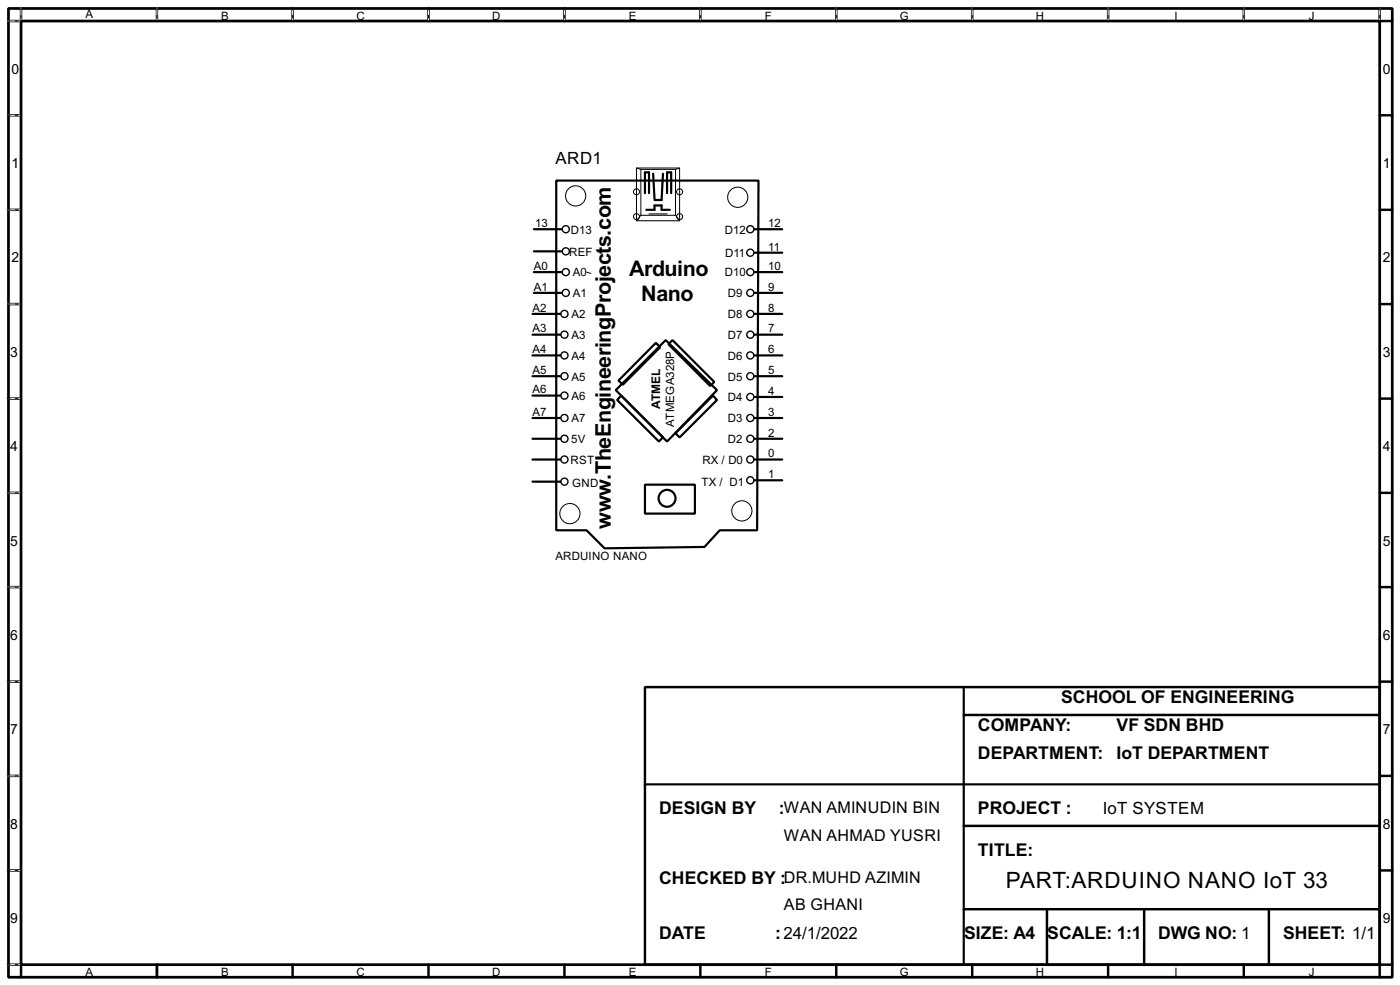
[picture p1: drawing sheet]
<svg xmlns="http://www.w3.org/2000/svg" width="256mm" height="180mm" viewBox="0 0 256 180" stroke-linecap="round" stroke-linejoin="round" font-family="sans-serif">
<path d="M1.6 1.6h253.5v177.3h-253.5zM3.9 3.9h248.9v172.7h-248.9z" fill="none" stroke="#000" stroke-width=".5"/>
<g fill="none" stroke="#000" stroke-width=".45">
<path d="M3.9 1.6v2.3h-2.3M28.8 1.6v2.3M53.6 1.6v2.3M78.5 1.6v2.3M103.4 1.6v2.3M128.3 1.6v2.3M153.2 1.6v2.3M178.1 1.6v2.3M203 1.6v2.3M227.9 1.6v2.3M252.8 1.6v2.3h2.3M1.6 21.1h2.3"/>
<path d="M1.6 38.4h2.3M252.8 21.1h2.3M252.8 38.4h2.3M1.6 55.7h2.3M252.8 55.7h2.3M1.6 73h2.3M252.8 73h2.3M1.6 90.2h2.3M252.8 90.2h2.3M1.6 107.5h2.3M252.8 107.5h2.3M1.6 124.8h2.3"/>
<path d="M118.2 125.8h134.6v50.8h-134.6zM176.6 130.9h76.2M252.8 124.8h2.3M1.6 142h2.3M1.6 159.3h2.3M176.6 151.2h76.2M252.8 142h2.3M252.8 159.3h2.3M1.6 176.6h2.3v2.3M28.8 176.6v2.3M53.6 176.6v2.3M78.5 176.6v2.3"/>
<path d="M103.4 176.6v2.3M128.3 176.6v2.3M153.2 176.6v2.3M176.6 166.4h76.2M178.1 176.6v2.3M191.8 166.4v10.2M203 176.6v2.3M209.6 166.4v10.2M227.9 176.6v2.3M232.5 166.4v10.2M255.1 176.6h-2.3v2.3"/>
</g>
<g fill="none" stroke="#fff" stroke-width=".18">
<path d="M1.3 3.9h2.3M3.9 1.3v2.3M28.8 1.3v2.3M53.6 1.3v2.3M78.5 1.3v2.3M103.4 1.3v2.3M128.3 1.3v2.3M153.2 1.3v2.3M178.1 1.3v2.3M203 1.3v2.3M227.9 1.3v2.3M252.8 1.3v2.3"/>
<path d="M1.3 21.1h2.3M1.3 38.4h2.3M1.3 55.7h2.3M1.3 73h2.3M1.3 90.2h2.3M1.3 107.5h2.3M1.3 124.8h2.3M1.3 142h2.3M1.3 159.3h2.3M1.3 176.6h2.3"/>
</g>
<g fill="none" stroke="#000" stroke-width=".18" stroke-dasharray=".5 1">
<path d="M1.3 3.9h2.3M3.9 1.3v2.3M28.8 1.3v2.3M53.6 1.3v2.3M78.5 1.3v2.3M103.4 1.3v2.3M128.3 1.3v2.3M153.2 1.3v2.3M178.1 1.3v2.3M203 1.3v2.3M227.9 1.3v2.3M252.8 1.3v2.3"/>
<path d="M1.3 21.1h2.3M1.3 38.4h2.3M1.3 55.7h2.3M1.3 73h2.3M1.3 90.2h2.3M1.3 107.5h2.3M1.3 124.8h2.3M1.3 142h2.3M1.3 159.3h2.3M1.3 176.6h2.3"/>
</g>
<g fill="none" stroke="#000" stroke-width=".4">
<path d="M101.9 33.1h37.1l-.3 64h-6.8l-2.8 3-18.3 .3-3.3-3.3h-5.6zM118.2 35.4v-3.8h.7v3.8M118.4 38.4h1.5v-.8h1.3v.8h1.5M119.7 31.8l.2 4.6M121.5 31.8l-.3 4.8h-1.3M122.2 35.4v-3.8h.8v3.8M97.6 57.5h5.1M97.8 53.6h5.1M97.8 49.8h5.1M97.8 42h5.1M97.8 46h5.1M138.2 57.5h5.1"/>
<path d="M138.2 53.6h5.1M138.2 49.8h5.1M138.2 46.3h5.1M138.2 42h5.1M97.6 76.5h5.1M97.6 68.9h5.1M97.6 65.1h5.1M97.6 61.3h5.1M97.6 72.4h5.1M112.8 71.4l9.2-9.1 9.4 9.1-9.2 9.4zM113.8 72.4l7.7 7.7-.8 .7-7.6-7.6zM120.2 62.8l.8 .8-6.9 6.8-.8-.7z"/>
<path d="M122.5 63l.7-.7 7.7 7.6-.8 .8zM130.6 72.4l.8 .8-6.9 6.9-.7-.8zM138.2 76.5h5.1M138.2 72.7h5.1M138.2 68.9h5.1M138.2 65.1h5.1M138.2 61.3h5.1M97.6 84.1h5.1M97.6 80.3h5.1M97.6 88.2h5.1M118.2 88.7h9.1v5.3h-9.1zM138.2 84.1h5.1"/>
<path d="M138.2 87.9h5.1M138.2 80.3h5.1M176.6 125.8v50.8M118.2 143.6h134.6"/>
<circle cx="122.2" cy="91.2" r="1.55"/>
</g>
<g fill="none" stroke="#000" stroke-width=".18">
<path d="M116.6 30.8h7.9v9.6h-7.9zM116.6 30.8l.8 .2M117.4 31h6.4v8.4h-6.4zM117.4 39.4l-.8 1M123.8 39.4l.7 1M124.5 30.8l-.7 .2M107.5 49.8l.8 .3"/>
<circle cx="105.4" cy="35.9" r="1.85"/>
<circle cx="116.6" cy="35.1" r=".55"/>
<circle cx="116.6" cy="39.7" r=".55"/>
<circle cx="124.5" cy="35.1" r=".55"/>
<circle cx="124.5" cy="39.7" r=".55"/>
<circle cx="135.1" cy="36.1" r="1.85"/>
<circle cx="104.4" cy="94" r="1.85"/>
<circle cx="135.9" cy="93.5" r="1.85"/>
</g>
<g fill="none" stroke="#000" stroke-width=".25">
<circle cx="103.4" cy="57.5" r=".65"/>
<circle cx="103.6" cy="53.6" r=".65"/>
<circle cx="103.6" cy="42" r=".65"/>
<circle cx="103.6" cy="46" r=".65"/>
<circle cx="103.6" cy="49.8" r=".65"/>
<circle cx="137.4" cy="49.8" r=".65"/>
<circle cx="137.4" cy="46.3" r=".65"/>
<circle cx="137.4" cy="53.6" r=".65"/>
<circle cx="137.4" cy="42" r=".65"/>
<circle cx="137.4" cy="57.5" r=".65"/>
<circle cx="103.4" cy="65.1" r=".65"/>
<circle cx="103.4" cy="72.4" r=".65"/>
<circle cx="103.4" cy="76.5" r=".65"/>
<circle cx="103.4" cy="61.3" r=".65"/>
<circle cx="103.4" cy="68.9" r=".65"/>
<circle cx="137.4" cy="61.3" r=".65"/>
<circle cx="137.4" cy="72.7" r=".65"/>
<circle cx="137.4" cy="76.5" r=".65"/>
<circle cx="137.4" cy="65.1" r=".65"/>
<circle cx="137.4" cy="68.9" r=".65"/>
<circle cx="103.4" cy="80.3" r=".65"/>
<circle cx="103.4" cy="88.2" r=".65"/>
<circle cx="103.4" cy="84.1" r=".65"/>
<circle cx="137.4" cy="87.9" r=".65"/>
<circle cx="137.4" cy="84.1" r=".65"/>
<circle cx="137.4" cy="80.3" r=".65"/>
</g>
<path d="M118.9 39.2h3.3" fill="none" stroke="#000" stroke-width=".2"/>
<text font-size="4.6" x="184.3" y="162.6">PART:ARDUINO NANO IoT 33</text>
<g font-size="4.4">
<text x="115.3" y="50.4">Arduino</text>
<text x="117.5" y="55">Nano</text>
<text x="111.9" y="87.9" transform="rotate(-90 111.9 87.9)">.TheEngineeringProjects.com</text>
<text x="111.9" y="96.8" transform="rotate(-90 111.9 96.8)">w</text>
</g>
<g font-size="3.6">
<text x="194.4" y="128.7">SCHOOL OF ENGINEERING</text>
<text x="179.2" y="133.8">COMPANY:</text>
<text x="204.6" y="133.8">VF SDN BHD</text>
<text x="179.2" y="138.9">DEPARTMENT: IoT DEPARTMENT</text>
<text x="120.8" y="149.1">DESIGN BY</text>
<text x="142.7" y="149.1">:WAN AMINUDIN BIN</text>
<text x="179.2" y="149.1">PROJECT :</text>
<text x="120.8" y="161.8">CHECKED BY :DR.MUHD AZIMIN</text>
<text x="179.2" y="156.7">TITLE:</text>
<text x="120.8" y="171.9">DATE</text>
<text x="142" y="171.9">:24/1/2022</text>
<text x="176.6" y="171.9">SIZE: A4</text>
<text x="191.9" y="171.9">SCALE: 1:1</text>
<text x="212.2" y="171.9">DWG NO: 1</text>
<text x="235.1" y="171.9">SHEET: 1/1</text>
</g>
<g font-size="3.5">
<text x="101.8" y="30.1">ARD1</text>
<text x="202" y="149">IoT SYSTEM</text>
</g>
<g font-size="3.3">
<text x="143.6" y="153.9">WAN AHMAD YUSRI</text>
<text x="143.6" y="166.6">AB GHANI</text>
</g>
<g font-size="2.9">
<text x="2.1" y="13.5">0</text>
<text x="253.4" y="13.5">0</text>
<text x="2.1" y="30.7">1</text>
<text x="253.4" y="30.7">1</text>
<text x="2.1" y="48">2</text>
<text x="253.4" y="48">2</text>
<text x="1.9" y="65.3">3</text>
<text x="253.4" y="65.3">3</text>
<text x="1.9" y="82.5">4</text>
<text x="253.4" y="82.5">4</text>
<text x="1.9" y="99.9">5</text>
<text x="253.4" y="99.9">5</text>
<text x="1.9" y="117.1">6</text>
<text x="253.4" y="117.1">6</text>
<text x="1.9" y="134.4">7</text>
<text x="253.4" y="134.4">7</text>
<text x="1.9" y="151.7">8</text>
<text x="253.4" y="151.7">8</text>
<text x="1.9" y="168.9">9</text>
<text x="253.4" y="168.9">9</text>
</g>
<text font-size="2.5" x="121" y="74.8" transform="rotate(-90 121 74.8)">ATMEL</text>
<g font-size="2.4">
<text x="15.6" y="3.4">A</text>
<text x="40.5" y="3.6">B</text>
<text x="65.3" y="3.6">C</text>
<text x="90.2" y="3.6">D</text>
<text x="115.2" y="3.6">E</text>
<text x="140.1" y="3.6">F</text>
<text x="164.8" y="3.6">G</text>
<text x="189.8" y="3.6">H</text>
<text x="215.1" y="3.6">I</text>
<text x="239.8" y="3.6">J</text>
<text x="98.1" y="41.6">13</text>
<text x="140.8" y="41.6">12</text>
<text x="104.3" y="46.8">REF</text>
<text x="104.6" y="42.7">D13</text>
<text x="132.8" y="42.7">D12</text>
<text x="132.8" y="47.1">D11</text>
<text x="140.8" y="45.9">11</text>
<text x="97.8" y="53.2">A1</text>
<text x="97.8" y="49.4">A0</text>
<text x="104.9" y="50.6">A0</text>
<text x="132.8" y="50.6">D10</text>
<text x="140.8" y="53.2">9</text>
<text x="140.8" y="49.4">10</text>
<text x="97.5" y="57.1">A2</text>
<text x="104.7" y="58.2">A2</text>
<text x="104.9" y="54.4">A1</text>
<text x="133.3" y="54.4">D9</text>
<text x="133.3" y="58.2">D8</text>
<text x="140.8" y="57.1">8</text>
<text x="97.5" y="64.7">A4</text>
<text x="97.5" y="60.9">A3</text>
<text x="104.7" y="65.9">A4</text>
<text x="104.7" y="62.1">A3</text>
<text x="133.3" y="62.1">D7</text>
<text x="133.3" y="65.9">D6</text>
<text x="140.8" y="64.7">6</text>
<text x="140.8" y="60.9">7</text>
<text x="97.5" y="68.4">A5</text>
<text x="97.5" y="72">A6</text>
<text x="104.7" y="69.7">A5</text>
<text x="133.3" y="69.7">D5</text>
<text x="140.8" y="68.4">5</text>
<text x="97.5" y="76.1">A7</text>
<text x="104.7" y="77.3">A7</text>
<text x="104.7" y="73.2">A6</text>
<text x="133.3" y="73.4">D4</text>
<text x="133.3" y="77.3">D3</text>
<text x="140.8" y="76.1">3</text>
<text x="140.8" y="72.3">4</text>
<text x="104.7" y="81.1">5V</text>
<text x="123.5" y="78.1" transform="rotate(-90 123.5 78.1)">ATMEGA328P</text>
<text x="133.3" y="81.1">D2</text>
<text x="140.8" y="83.7">0</text>
<text x="140.8" y="79.9">2</text>
<text x="104.5" y="84.9">RST</text>
<text x="104.8" y="89.2">GND</text>
<text x="128.5" y="88.9">TX / D1</text>
<text x="128.7" y="84.9">RX / D0</text>
<text x="140.8" y="87.5">1</text>
<text x="101.7" y="102.6">ARDUINO NANO</text>
<text x="15.6" y="178.7">A</text>
<text x="40.5" y="178.7">B</text>
<text x="65.3" y="178.7">C</text>
<text x="90.2" y="178.7">D</text>
<text x="115.2" y="178.7">E</text>
<text x="140.1" y="178.7">F</text>
<text x="164.8" y="178.7">G</text>
<text x="189.8" y="178.7">H</text>
<text x="215.1" y="178.7">I</text>
<text x="239.8" y="178.7">J</text>
</g>
</svg>
